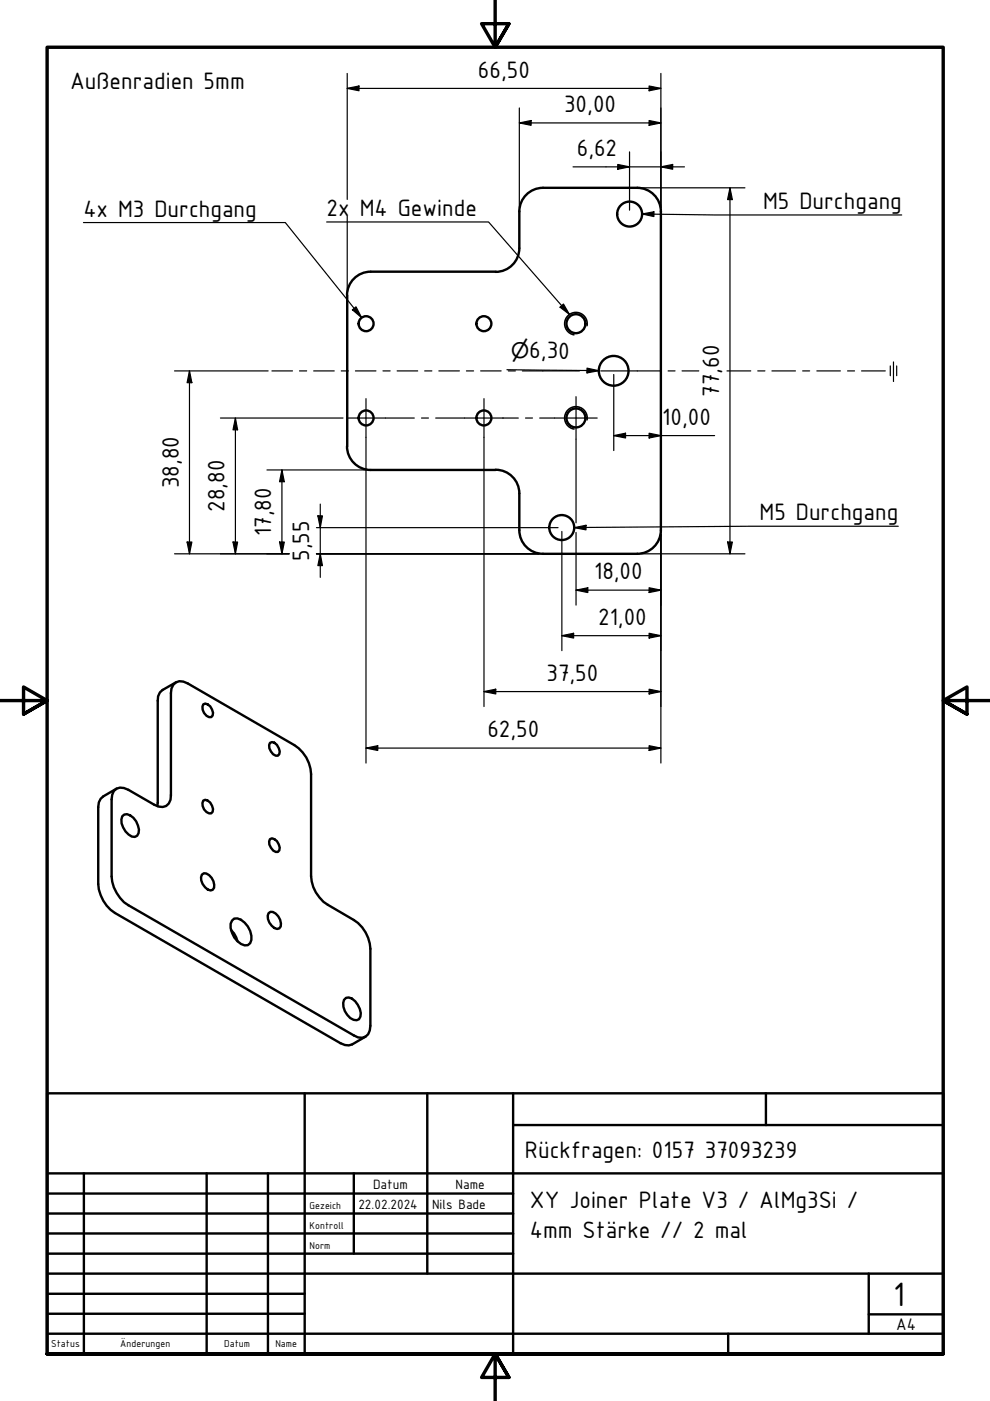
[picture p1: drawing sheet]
<svg xmlns="http://www.w3.org/2000/svg" width="210mm" height="297mm" viewBox="0 0 210 297" stroke-linecap="round" stroke-linejoin="round" font-family="sans-serif">
<!-- layer: Sichtbar (ISO) -->
<g fill="none" stroke="#000" stroke-width=".51">
<path d="M105.1 57.6h-26.5a5 5 0 0 0-5 5M110.1 52.6a5 5 0 0 1-5 5M110.1 52.6v-7.8a5 5 0 0 1 5-5h20a5 5 0 0 1 5 5v67.6a5 5 0 0 1-5 5h-20a5 5 0 0 1-5-5v-7.8a5 5 0 0 0-5-5M73.6 62.6v32M73.6 94.6a5 5 0 0 0 5 5h26.5M36.7 145.2a2.14 2.14 0 0 1 3.1-.3l22.6 13.1a7.6 7.6 0 0 1 3.6 6.1v21.6a7.6 7.6 0 0 0 3.5 6.1l5.5 3.3a7.7 7.7 0 0 1 3.5 6.1v16.3a2.14 2.14 0 0 1-1 2.3 2.14 2.14 0 0 1-2.5-.3l-47.8-27.6a7.9 7.9 0 0 1-3.5-6.1v-16.3a2.17 2.17 0 0 1 1-2.3 2.17 2.17 0 0 1 2.5 .3l5.5 3.1a2.14 2.14 0 0 0 2.5 .3 2.14 2.14 0 0 0 1-2.3v-21.6l.2-1zM37.3 144.7l-2.8 1.6-.6 .5-.4 .8-.1 23.3M43.1 149.3a1.42 1.42 0 0 1 1.9 1.1l.2 .7-.1 .6-.3 .3a1.96 1.96 0 0 1-1.7-2.7zM57.2 157.5l.5-.2a2.07 2.07 0 0 1 1.5 2.6l-.3 .3a2.02 2.02 0 0 1-1.7-2.7zM24.7 167.2l-2.8 1.7-.6 .5-.3 .7-.2 1v16.3a7.9 7.9 0 0 0 3.6 6.2l47.8 27.6 .9 .4h.9l.7-.2 2.8-1.6M25.9 173.1l.4-.4a2.64 2.64 0 0 1 3 2.3 1.65 1.65 0 0 1-.7 2.4 3.5 3.5 0 0 1-2.7-4.3zM43.1 169.7a1.42 1.42 0 0 1 1.9 1.1l.2 .7-.1 .6-.3 .4a1.93 1.93 0 0 1-1.7-2.8z"/>
<path d="M57.2 177.9a1.42 1.42 0 0 1 1.9 1.1l.2 .7-.1 .6-.3 .3a2.02 2.02 0 0 1-1.7-2.7zM42.8 185.4l.4-.2a2.62 2.62 0 0 1 2.2 3l-.3 .5a1.81 1.81 0 0 1-2.1-1.3l-.3-.7-.1-.7zM49 197.2l.6 .7 .8 1.7M49.2 195.2l.5-.4a2.96 2.96 0 0 1 2.8 1.6 3.6 3.6 0 0 1 .5 3.6l-.5 .4a3.2 3.2 0 0 1-3.3-2.6l-.3-1v-.9zM56.9 193.6l.5-.3a2.62 2.62 0 0 1 2.1 3.1l-.3 .4a1.81 1.81 0 0 1-2.1-1.2l-.3-.8v-.7zM72.9 212l.5-.4a2.29 2.29 0 0 1 2.5 1.4 2.58 2.58 0 0 1 .2 3.1 1.91 1.91 0 0 1-2.5-.9 3.2 3.2 0 0 1-.7-3.2z"/>
<circle cx="133.5" cy="45.4" r="2.65"/>
<circle cx="77.6" cy="68.6" r="1.59"/>
<circle cx="102.6" cy="68.6" r="1.59"/>
<circle cx="122.1" cy="68.6" r="2.01"/>
<circle cx="130.1" cy="78.6" r="3.2"/>
<circle cx="77.6" cy="88.6" r="1.59"/>
<circle cx="102.6" cy="88.6" r="1.59"/>
<circle cx="122.1" cy="88.6" r="2.01"/>
<circle cx="119.1" cy="111.9" r="2.65"/>
</g>
<!-- layer: Sichtbar schmal (ISO) -->
<path d="M124.5 69a2.39 2.39 0 0 0-2-2.7 2.39 2.39 0 0 0-2.7 1.9 2.39 2.39 0 0 0 1.9 2.8M124.5 89a2.39 2.39 0 0 0-2-2.7 2.39 2.39 0 0 0-2.7 1.9 2.39 2.39 0 0 0 1.9 2.8" fill="none" stroke="#000" stroke-width=".34"/>
<!-- layer: Rahmen (ISO) -->
<path d="M105 0v10l-2.9-5h5.8l-2.9 5 2.9-5M0 148.5h10l-5-2.8v5.7l5-2.9-5 2.9M210 148.5h-10l5-2.8v5.7l-5-2.9 5 2.9M10 287v-277h190v277h-190h190M107.9 292l-2.9-5 2.9 5h-5.8l2.9-5v10" fill="none" stroke="#000" stroke-width=".72"/>
<!-- layer: Titel (ISO) -->
<g fill="none" stroke="#000" stroke-width=".51">
<path d="M10 231.8h190v55.2h-190zM64.6 231.8v55.2M90.6 231.8v38.2M108.8 238.5h91.2M108.8 231.8v55.2M162.4 231.8v6.7M10 253.1h98.8M10 257.3h98.8M10 248.8h190M17.8 248.8v38.2M43.8 248.8v38.2M56.8 248.8v38.2"/>
<path d="M75 248.8v17M10 261.5h98.8M10 265.8h98.8M10 270h190M10 274.3h54.6M10 278.5h54.6M184.2 278.7h15.8M184.2 270v12.8M10 282.8h190M154.4 282.8v4.2"/>
</g>
<!-- layer: Skizziergeometrie (ISO) -->
<path d="M188.8 77.6v2.1M189.4 76.7v4.2M190.1 77.6v2.1" fill="none" stroke="#000" stroke-width=".25"/>
<!-- layer: Symbol (ISO) -->
<path d="M17.7 47.2h42.8l16.2 20.1M69.3 47.1h34.3l17.1 19.6M136.1 45.4l2.5-.5v1zM136.1 45.4a2041.8 2041.8 0 0 0 55.1 .2M74.7 65.7l.8-.6 1.2 2.2zM118.7 65.1l.8-.6 1.2 2.2zM121.8 111.9l2.4-.5v.9zM190.5 111.6h-32l-36.7 .3" fill="none" stroke="#000" stroke-width=".25"/>
<g fill="#000">
<path d="M136.1 45.4l2.5-.5v1z" fill-rule="evenodd"/>
<path d="M74.7 65.7l.8-.6 1.2 2.2z" fill-rule="evenodd"/>
<path d="M118.7 65.1l.8-.6 1.2 2.2z" fill-rule="evenodd"/>
<path d="M121.8 111.9l2.4-.5v.9z" fill-rule="evenodd"/>
</g>
<!-- layer: Mittellinie (ISO) -->
<g fill="none" stroke="#000" stroke-width=".25">
<path d="M57.7 78.6h4.3M63.5 78.6h1.5M66.5 78.6h4.4M72.3 78.6h1.6M75.4 78.6h4.3M81.2 78.6h1.5M84.2 78.6h4.4M90 78.6h1.6M93 78.6h4.4M98.9 78.6h1.5M101.9 78.6h4.4M107.8 78.6h1.5"/>
<path d="M110.7 78.6h12.2M124.4 78.6h1.5M127.4 78.6h12.7M141.6 78.6h1.5M144.6 78.6h3.6M154.1 78.6h5.1M160.7 78.6h1.5M163.7 78.6h5M170.2 78.6h1.5M173.2 78.6h5M179.7 78.6h1.5M182.7 78.6h5"/>
<path d="M73.5 88.6h14.3M89.4 88.6h1.4M92.4 88.6h17.5M111.4 88.6h1.5M114.4 88.6h12.2"/>
</g>
<g fill="none" stroke="#000" stroke-width=".25">
<path d="M73.6 18.7l2.5-.5v1zM73.6 18.7h66.5M73.6 15.6v26.7M137.6 18.2l2.5 .5-2.5 .5zM140.1 15.6v28.4M110.1 26.1l2.5-.5v1zM110.1 26.1h30M110.1 22.9v21.1M121.5 35.4h23.6M131 34.9l2.5 .5-2.5 .5zM133.5 32.2v12.4M135.9 39.8h22"/>
<path d="M137.6 25.6l2.5 .5-2.5 .5zM140.1 35.4l2.5-.5v1zM154.8 39.8l.5 2.5h-1zM154.8 39.8v77.6M73.6 45.8v16M37 78.6h19.9M40.2 78.6l.5 2.5h-1zM40.2 78.6v38.8M107.5 78.4l19.5 .2M124.5 78l2.5 .6-2.5 .5zM130.1 79.4v16.1M46.7 88.6h26"/>
<path d="M49.9 88.6l.5 2.5h-1zM49.9 88.6v28.8M56.6 99.6h21.2M59.8 99.6l.5 2.5h-1zM59.8 99.6v17.8M77.6 92.7v69.1M102.6 92.7v57.1M122.1 93.1v17.8M130.1 92.4l2.5-.6v1.1zM130.1 92.4h21.4M137.6 91.8l2.5 .6-2.5 .5zM37 117.4h24.3"/>
<path d="M39.7 114.9h1l-.5 2.5zM49.4 114.9h1l-.5 2.5zM59.3 114.9h1l-.5 2.5zM67.1 117.4h47.2M67.1 111.9h51.2M67.4 109.4h1l-.5 2.5zM67.9 117.4l.5 2.5h-1zM67.9 106.9v15.5M119.1 112.7v25.3M122.1 112.9v15.4M135.9 117.4h22M140.1 113.2v48.6"/>
<path d="M154.3 114.9h1l-.5 2.5zM119.1 134.8l2.5-.5v1zM119.1 134.8h21M122.1 125.1l2.5-.5v1zM122.1 125.1h18M137.6 124.6l2.5 .5-2.5 .5zM137.6 134.3l2.5 .5-2.5 .5zM77.6 158.6l2.5-.5v1zM77.6 158.6h62.5M102.6 146.6l2.5-.5v1zM102.6 146.6h37.5M137.6 146.1l2.5 .5-2.5 .5z"/>
<path d="M137.6 158.1l2.5 .5-2.5 .5z"/>
</g>
<g fill="#000">
<path d="M73.6 18.7l2.5-.5v1z" fill-rule="evenodd"/>
<path d="M137.6 18.2l2.5 .5-2.5 .5z" fill-rule="evenodd"/>
<path d="M110.1 26.1l2.5-.5v1z" fill-rule="evenodd"/>
<path d="M131 34.9l2.5 .5-2.5 .5z" fill-rule="evenodd"/>
<path d="M137.6 25.6l2.5 .5-2.5 .5z" fill-rule="evenodd"/>
<path d="M140.1 35.4l2.5-.5v1z" fill-rule="evenodd"/>
<path d="M154.8 39.8l.5 2.5h-1z" fill-rule="evenodd"/>
<path d="M124.5 78l2.5 .6-2.5 .5z" fill-rule="evenodd"/>
<path d="M40.2 78.6l.5 2.5h-1z" fill-rule="evenodd"/>
<path d="M49.9 88.6l.5 2.5h-1z" fill-rule="evenodd"/>
<path d="M130.1 92.4l2.5-.6v1.1z" fill-rule="evenodd"/>
<path d="M137.6 91.8l2.5 .6-2.5 .5z" fill-rule="evenodd"/>
<path d="M39.7 114.9h1l-.5 2.5z" fill-rule="evenodd"/>
<path d="M49.4 114.9h1l-.5 2.5z" fill-rule="evenodd"/>
<path d="M59.3 114.9h1l-.5 2.5z" fill-rule="evenodd"/>
<path d="M59.8 99.6l.5 2.5h-1z" fill-rule="evenodd"/>
<path d="M67.4 109.4h1l-.5 2.5z" fill-rule="evenodd"/>
<path d="M67.9 117.4l.5 2.5h-1z" fill-rule="evenodd"/>
<path d="M154.3 114.9h1l-.5 2.5z" fill-rule="evenodd"/>
<path d="M119.1 134.8l2.5-.5v1z" fill-rule="evenodd"/>
<path d="M122.1 125.1l2.5-.5v1z" fill-rule="evenodd"/>
<path d="M137.6 124.6l2.5 .5-2.5 .5z" fill-rule="evenodd"/>
<path d="M137.6 134.3l2.5 .5-2.5 .5z" fill-rule="evenodd"/>
<path d="M77.6 158.6l2.5-.5v1z" fill-rule="evenodd"/>
<path d="M102.6 146.6l2.5-.5v1z" fill-rule="evenodd"/>
<path d="M137.6 146.1l2.5 .5-2.5 .5z" fill-rule="evenodd"/>
<path d="M137.6 158.1l2.5 .5-2.5 .5z" fill-rule="evenodd"/>
</g>
<!-- layer: Mittelpunktmarkierung (ISO) -->
<path d="M77.6 84.5v8.2M102.6 84.5v8.2M122.1 84.1v9" fill="none" stroke="#000" stroke-width=".25"/>
<text font-size="7.7" x="189.4" y="276.8">1</text>
<g font-size="5.4">
<text x="101.3" y="16.5">66,50</text>
<text x="14.9" y="18.8">Außenradien 5mm</text>
<text x="119.6" y="23.8">30,00</text>
<text x="122.3" y="33.1">6,62</text>
<text x="17.7" y="45.9">4x M3 Durchgang</text>
<text x="69.3" y="45.8">2x M4 Gewinde</text>
<text x="161.8" y="44.3">M5 Durchgang</text>
<text x="112.2" y="76" transform="rotate(1 112.2 76)">6,30</text>
<text x="152.5" y="84.1" transform="rotate(-90 152.5 84.1)">77,60</text>
<text x="140.4" y="90.1">10,00</text>
<text x="37.9" y="103.5" transform="rotate(-90 37.9 103.5)">38,80</text>
<text x="47.6" y="108.5" transform="rotate(-90 47.6 108.5)">28,80</text>
<text x="57.5" y="113.7" transform="rotate(-90 57.5 113.7)">17,80</text>
<text x="161" y="110.3">M5 Durchgang</text>
<text x="65.6" y="118.9" transform="rotate(-90 65.6 118.9)">5,55</text>
<text x="125.9" y="122.8">18,00</text>
<text x="126.8" y="132.5">21,00</text>
<text x="115.9" y="144.3">37,50</text>
<text x="103.3" y="156.3">62,50</text>
<text x="111.3" y="245.6">Rückfragen: 0157</text>
<text x="149.4" y="245.6">37093239</text>
<text x="112.4" y="256.1">XY Joiner Plate V3 / AlMg3Si /</text>
<text x="112.4" y="262.4">4mm Stärke // 2 mal</text>
</g>
<text font-size="4.6" x="108.3" y="75.9" transform="rotate(1 108.3 75.9)">⌀</text>
<text font-size="3.9" x="190" y="282">A4</text>
<g font-size="3.1">
<text x="76" y="256.3">22.02.2024</text>
<text x="79.1" y="252">Datum</text>
<text x="91.6" y="256.3">Nils Bade</text>
<text x="96.6" y="252">Name</text>
</g>
<g font-size="2.3">
<text x="65.6" y="256.3">Gezeich</text>
<text x="65.6" y="260.5">Kontroll</text>
<text x="65.6" y="264.8">Norm</text>
<text x="10.8" y="285.7">Status</text>
<text x="25.5" y="285.7">Änderungen</text>
<text x="47.5" y="285.7">Datum</text>
<text x="58.4" y="285.7">Name</text>
</g>
</svg>
